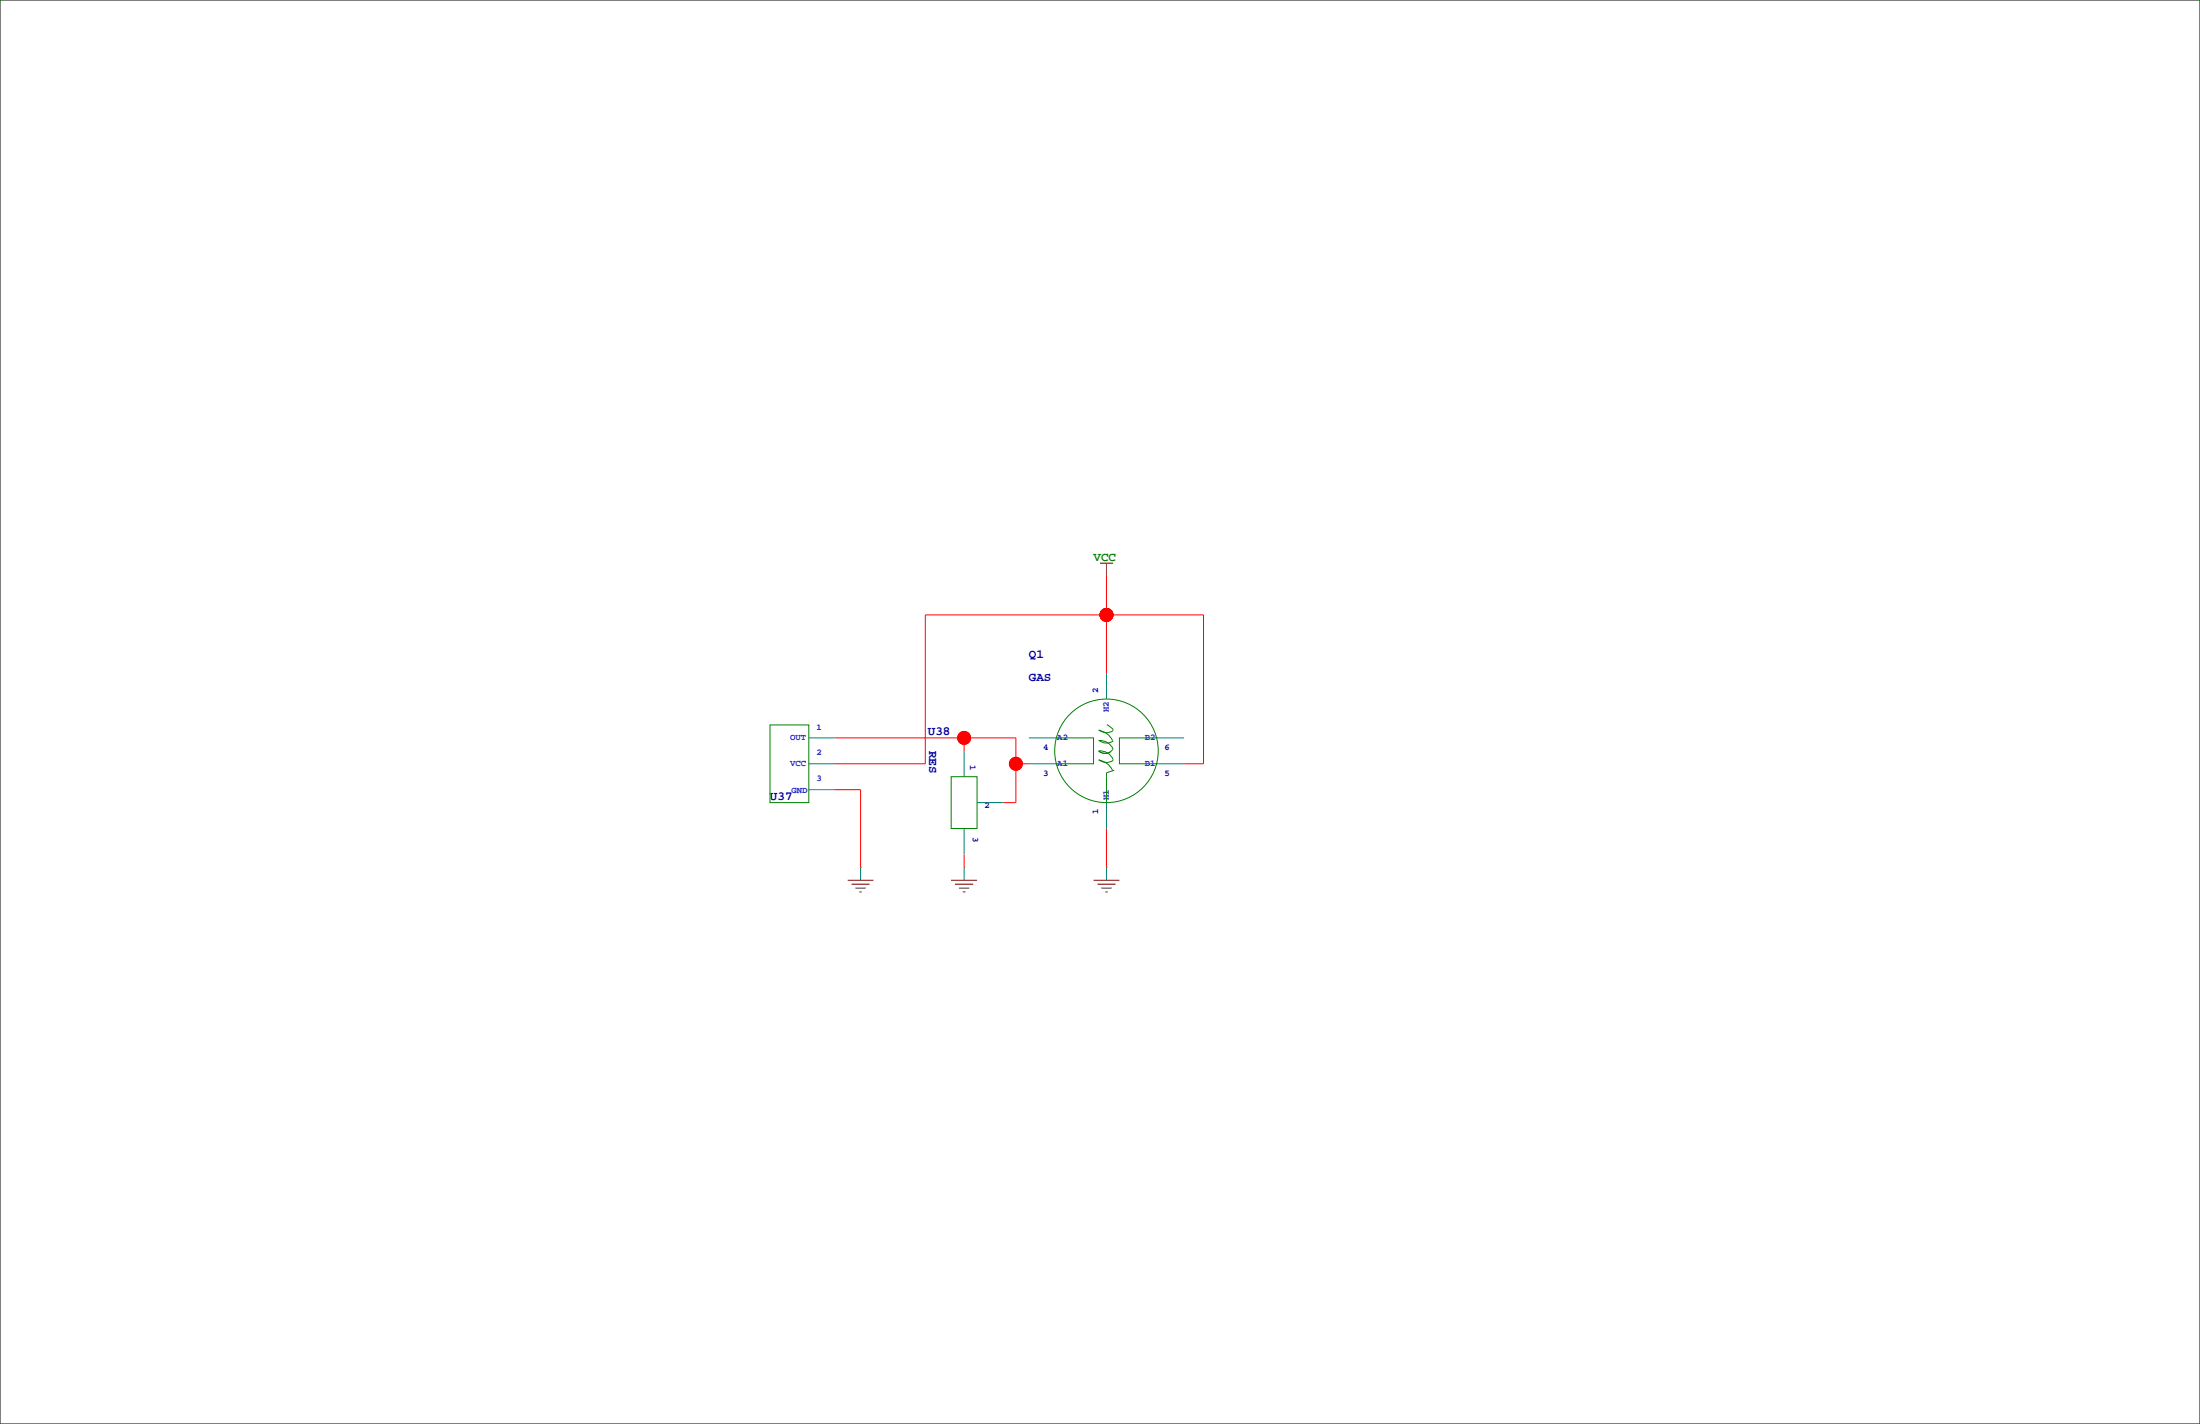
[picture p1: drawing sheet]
<svg xmlns="http://www.w3.org/2000/svg" width="432mm" height="279mm" viewBox="0 0 432 279" stroke-linecap="round" stroke-linejoin="round" font-family="sans-serif">
<path d="M0 0h431.8v279.4h-431.8z" fill="none" stroke="#000" stroke-width=".2"/>
<g fill="none" stroke="#f00" stroke-width=".2">
<path d="M217.2 113v19.1M217.2 120.7h.1M163.8 154.9h5.1v15.3M163.8 144.8h35.6v12.7h-2.6M163.8 149.9h17.8v-29.2h54.6v29.2h-3.8M189.2 144.8v2.5M199.4 149.9h2.5M189.2 167.6v2.6M217.2 162.6v7.6"/>
<circle cx="217.2" cy="120.6" r="1.27"/>
<circle cx="189.2" cy="144.8" r="1.27"/>
<circle cx="199.4" cy="149.9" r="1.27"/>
</g>
<g fill="none" stroke="#008080" stroke-width=".2">
<path d="M217.2 113h.1M217.2 132.1v5.1M158.7 144.8h5.1M158.7 149.9h5.1M158.7 154.9h5.1M189.2 147.3v5.1M191.8 157.5h5M201.9 144.8h5.1M201.9 149.9h5.1M217.2 157.5v5.1M227.3 144.8h5.1M227.3 149.9h5.1"/>
<path d="M168.9 170.2v2.5M189.2 162.6v5M189.2 170.2v2.5M217.2 170.2v2.5"/>
</g>
<g fill="none" stroke="#008000" stroke-width=".2">
<path d="M151.1 142.2h7.6v15.3h-7.6zM186.7 152.4h5.1v10.2h-5.1zM207 144.8h7.6v5.1h-7.6M215.6 147.4a2.03 2.03 0 0 0 2.3 .2M215.6 149.1a3.6 3.6 0 0 1 2.8 2.1M215.6 143.3a3.6 3.6 0 0 1 2.8 2M215.7 147.3a2.79 2.79 0 0 1 2.8 1.8M215.7 145.3a2.79 2.79 0 0 1 2.8 1.7M215.7 149a2.29 2.29 0 0 0 2.8 .2M215.7 145.2a2.29 2.29 0 0 0 2.8 .2M215.7 143.2a2.29 2.29 0 0 0 2.8 .1M217.2 142.2l1.3 1"/>
<path d="M218.4 147a1.78 1.78 0 0 1-2.7 .3M218.7 151.1l-1.5 .5v5.9M227.3 144.8h-7.6v5.1h7.6M168.9 170.2h.1M189.2 170.2h.1M217.2 170.2h.1"/>
<circle cx="217.2" cy="147.3" r="10.2"/>
</g>
<g fill="none" stroke="#800000" stroke-width=".2">
<path d="M215.9 110.5h2.5M217.2 110.5v2.5M166.4 172.7h5M167.1 173.5h3.6M167.9 174.2h2M168.7 175h.5M186.7 172.7h5.1M187.5 173.5h3.5M188.2 174.2h2M189 175h.5M214.6 172.7h5.1M215.4 173.5h3.5"/>
<path d="M216.2 174.2h2M216.9 175h.5"/>
</g>
<g fill="#f00" stroke="#f00" stroke-width=".2">
<circle cx="199.4" cy="149.9" r="1.27"/>
<circle cx="189.2" cy="144.8" r="1.27"/>
<circle cx="217.2" cy="120.6" r="1.27"/>
</g>
<text font-size="2.5" fill="#008000" x="214.6" y="110">VCC</text>
<g font-size="2.5" fill="#000080">
<text x="201.9" y="129">Q1</text>
<text x="201.9" y="133.7">GAS</text>
<text x="182.1" y="144.3">U38</text>
<text x="182.3" y="147.3" transform="rotate(90 182.3 147.3)">RES</text>
<text x="151.1" y="157">U37</text>
</g>
<g font-size="1.8" fill="#000080">
<text x="215.5" y="135.9" transform="rotate(-90 215.5 135.9)">2</text>
<text x="204.7" y="147.2">4</text>
<text x="228.6" y="147.2">6</text>
<text x="190.4" y="150.1" transform="rotate(90 190.4 150.1)">1</text>
<text x="204.7" y="152.3">3</text>
<text x="228.6" y="152.3">5</text>
<text x="193.3" y="158.6">2</text>
<text x="215.5" y="159.8" transform="rotate(-90 215.5 159.8)">1</text>
<text x="190.9" y="164.3" transform="rotate(90 190.9 164.3)">3</text>
</g>
<g font-size="1.8" fill="#00f">
<text x="160.2" y="143.1">1</text>
<text x="217.7" y="139.8" transform="rotate(-90 217.7 139.8)">H2</text>
<text x="155.1" y="145.3">OUT</text>
<text x="160.2" y="148.2">2</text>
<text x="207.5" y="145.3">A2</text>
<text x="224.7" y="145.3">B2</text>
<text x="155.1" y="150.4">VCC</text>
<text x="155.3" y="155.7">GND</text>
<text x="160.2" y="153.3">3</text>
<text x="207.5" y="150.4">A1</text>
<text x="224.7" y="150.4">B1</text>
<text x="217.7" y="157" transform="rotate(-90 217.7 157)">H1</text>
</g>
</svg>
